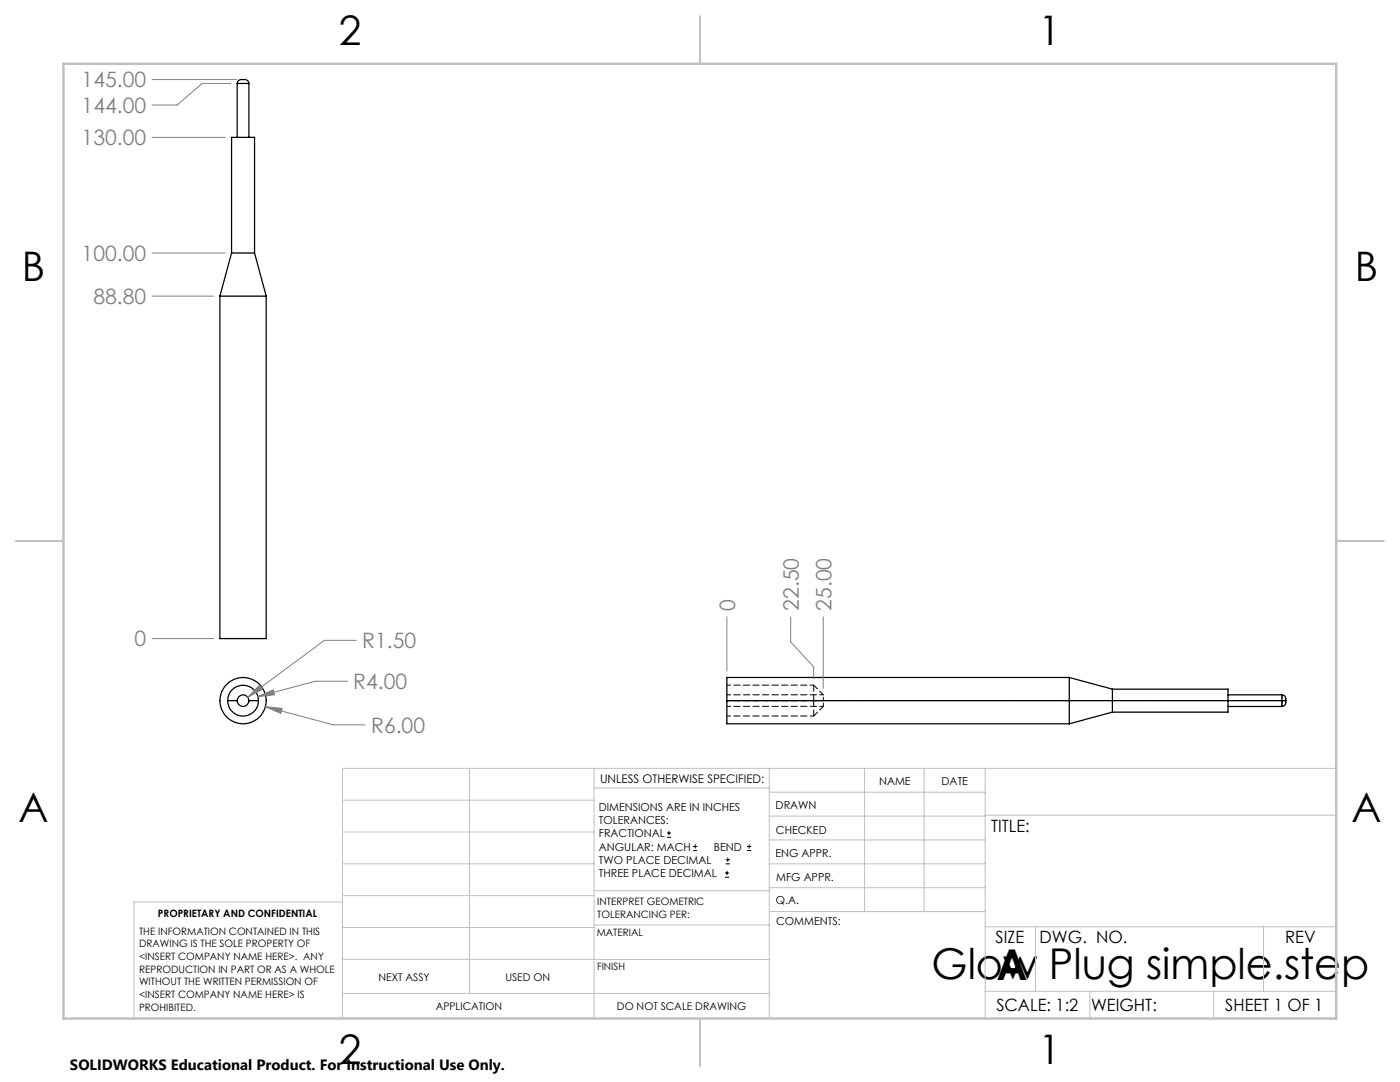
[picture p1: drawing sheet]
<svg xmlns="http://www.w3.org/2000/svg" width="279mm" height="216mm" viewBox="0 0 279 216" stroke-linecap="round" stroke-linejoin="round" font-family="sans-serif">
<g fill="none" stroke="#000" stroke-width=".25">
<path d="M47.3 16.7h2.4M47.3 16.7a1.23 1.23 0 0 1 1.6-.8 .78 .78 0 0 1 .8 .8M47.3 16.7v10.7M49.7 16.7v10.7M43.9 59.1h9.2M43.9 59.1v68.3h9.2v-68.3M46.2 50.5h4.6M46.2 50.5v-23.1h4.6v23.1M46.2 50.5l-2.3 8.6M50.8 50.5l2.3 8.6M45.4 139.8a3.1 3.1 0 0 1 3.1-3.1 3.1 3.1 0 0 1 3.1 3.1M45.4 139.8a3.1 3.1 0 0 0 3.1 3.1 3.1 3.1 0 0 0 3.1-3.1"/>
<path d="M45.4 139.8h1.9M47.3 139.8a1.16 1.16 0 0 0 1.2 1.2 1.16 1.16 0 0 0 1.2-1.2M47.3 139.8a1.16 1.16 0 0 1 1.2-1.2 1.16 1.16 0 0 1 1.2 1.2M49.7 139.8h1.9M145.1 139.8v4.6h68.3M145.1 139.8h110.7M213.4 135.2v9.2M213.4 135.2h-68.3v4.6M213.4 135.2l8.6 2.3M222 137.5v4.6M222 137.5h23.1v4.6h-23.1M245.1 138.6h10.7"/>
<path d="M255.8 138.6a.93 .93 0 0 1 .8 1.2M255.8 139.8h.8M255.8 138.6v1.2M255.8 139.8v1.2M256.6 139.8v.4a.81 .81 0 0 1-.8 .8M222 142.1l-8.6 2.3M245.1 141h10.7"/>
<circle cx="48.5" cy="139.8" r="4.6"/>
</g>
<path d="M222 139.8h-8.6" fill="none" stroke="#000" stroke-width=".2" stroke-dasharray="1.3 .6" stroke-dashoffset=".1"/>
<path d="M213.4 139.8h-68.3" fill="none" stroke="#000" stroke-width=".2" stroke-dasharray="1.3 .6" stroke-dashoffset="-.2"/>
<path d="M164.3 139.8h-1.9" fill="none" stroke="#000" stroke-width=".2" stroke-dasharray="1.3 .6" stroke-dashoffset="1"/>
<path d="M162.4 139.8v-3.1M255.9 139.8h-10.8M162.4 142.9v-3.1" fill="none" stroke="#000" stroke-width=".2" stroke-dasharray="1.3 .6"/>
<path d="M162.4 139.8h-17.3M162.4 136.7h-17.3M164.3 139.8v-1.2M255.9 138.6v1.2M255.9 139.8v1.1M145.1 142.9h17.3M164.3 140.9v-1.1" fill="none" stroke="#000" stroke-width=".2" stroke-dasharray="1.3 .6" stroke-dashoffset=".6"/>
<path d="M164.3 139.8h-19.2M164.3 138.6h-19.2M245.1 139.8h-23.1M145.1 140.9h19.2" fill="none" stroke="#000" stroke-width=".2" stroke-dasharray="1.3 .6" stroke-dashoffset=".5"/>
<path d="M256.6 139.8h-.7" fill="none" stroke="#000" stroke-width=".2" stroke-dasharray="1.3 .6" stroke-dashoffset=".4"/>
<path d="M164.3 138.6l-1.9-1.9M162.4 142.9l1.9-2" fill="none" stroke="#000" stroke-width=".2" stroke-dasharray="1.3 .6" stroke-dashoffset=".2"/>
<g fill="none" stroke="#000" stroke-width=".2">
<path d="M133.1 167.1h.8M133.1 166.2h.8M133.5 165.8v.9M138.3 169.7h.8M138.3 168.9h.8M138.7 168.5v.8M144.7 175h.8M144.7 174.2h.8M144.8 172.4h.9M144.8 171.6h.9M145.1 173.8v.8M145.2 171.1v.9"/>
<path d="M149.1 169.7h.8M149.1 168.9h.8M149.5 168.5v.8"/>
</g>
<g fill="none" stroke="#808080" stroke-width=".2">
<path d="M30.3 15.9h16.9M46.1 16.7h-5.7l-5.1 4.3h-5M30.3 27.4h14.6M30.3 59.1h12.3M30.3 50.5h14.6M30.3 127.4h12.3M51.5 139l3-1.3 .3 .9zM51.8 136.7l.6 .8-3 1.6zM69.3 135.9h-6.3l-11.5 3.1M71.1 127.8h-6.4l-15.3 11.3M145.1 123.1v10.8M157.8 123.1v5l4.6 5v2.4"/>
<path d="M164.3 123.1v14.3M53 141l3.3 .4-.3 .9zM53 141l13.5 3.6h6.4"/>
</g>
<g fill="none" stroke="#c0c0c0" stroke-width=".2">
<path d="M68.3 159.7h50.3M93.7 153.3v44.9M118.6 153.3v49.9M118.6 157.2h34.9M153.5 153.3v49.9M153.5 158.1h43.1M172.5 153.3v28.6M184.4 153.3v28.6M196.6 153.3v49.9M266.7 153.3h-198.4v49.9M68.3 178.7h50.3M68.3 172.4h50.3"/>
<path d="M68.3 166h50.3M68.3 180h-41.6v23.2M118.6 177.7h35M153.5 167.6h43.1M153.5 162.8h43.1M153.5 172.4h43.1M153.5 177.1h43.1M196.6 162.7h70.1M68.3 198.2h85.2M68.3 191.4l85.2 .1M68.3 185.1h50.3M118.6 184.6h35"/>
<path d="M153.6 181.9h43M196.6 197.8h70.1M196.6 184.9h70.1M206.7 184.9v12.9M217.5 197.8v5.4M242.2 197.8v5.4M252.2 184.9v12.9"/>
</g>
<path d="M139.7 3.2v9.5M3.1 107.9h9.6M266.7 107.9h9.5M139.7 203.2v9.6" fill="none" stroke="#c0c0c0" stroke-width=".25"/>
<path d="M12.7 12.7h254v190.5h-254z" fill="none" stroke="#c0c0c0" stroke-width=".5"/>
<path d="M53 141l3 1.3 .3-.9zM51.5 139l3.3-.4-.3-.9zM51.8 136.7l-2.4 2.4 3-1.6z" fill="#808080"/>
<g font-size="8.5">
<text x="185.9" y="195.4">Glow Plug simple.step</text>
<text x="198.9" y="195.5">A</text>
</g>
<g font-size="8.1">
<text x="67.6" y="8.9">2</text>
<text x="207.3" y="8.9">1</text>
<text x="4.4" y="56.2">B</text>
<text x="270.4" y="56.2">B</text>
<text x="3.7" y="164.1">A</text>
<text x="269.7" y="164.1">A</text>
<text x="67.6" y="212.4">2</text>
<text x="207.3" y="212.4">1</text>
</g>
<g font-size="4.2" fill="#808080">
<text x="16.3" y="17.5">145.00</text>
<text x="16.3" y="22.5">144.00</text>
<text x="16.3" y="29">130.00</text>
<text x="16.3" y="52.1">100.00</text>
<text x="18.6" y="60.7">88.80</text>
<text x="146.7" y="121.9" transform="rotate(-90 146.7 121.9)">0</text>
<text x="159.4" y="121.9" transform="rotate(-90 159.4 121.9)">22.50</text>
<text x="165.9" y="121.9" transform="rotate(-90 165.9 121.9)">25.00</text>
<text x="26.8" y="129">0</text>
<text x="72.3" y="129.3">R1.50</text>
<text x="70.5" y="137.5">R4.00</text>
<text x="74.1" y="146.2">R6.00</text>
</g>
<g font-size="3.4">
<text x="197.8" y="166">TITLE:</text>
<text x="198.7" y="188.1">SIZE</text>
<text x="207.5" y="188.1">DWG. NO.</text>
<text x="256.5" y="188.2">REV</text>
<text x="198.8" y="201.7">SCALE: 1:2</text>
<text x="217.7" y="201.8">WEIGHT:</text>
<text x="244.5" y="201.7">SHEET 1 OF 1</text>
</g>
<text font-size="3" x="14" y="213.5">SOLIDWORKS Educational Product. For Instructional Use Only.</text>
<text font-size="2.4" x="119.8" y="156.2">UNLESS OTHERWISE SPECIFIED:</text>
<g font-size="2.2">
<text x="119.5" y="161.8">DIMENSIONS ARE IN INCHES</text>
<text x="154.8" y="161.4">DRAWN</text>
<text x="175.4" y="156.6">NAME</text>
<text x="187.9" y="156.7">DATE</text>
<text x="119.5" y="164.4">TOLERANCES:</text>
<text x="119.5" y="167.1">FRACTIONAL</text>
<text x="154.9" y="166.3">CHECKED</text>
<text x="119.5" y="169.7">ANGULAR: MACH</text>
<text x="119.5" y="172.4">TWO PLACE DECIMAL</text>
<text x="142.5" y="169.7">BEND</text>
<text x="154.8" y="171">ENG APPR.</text>
<text x="119.5" y="175">THREE PLACE DECIMAL</text>
<text x="154.9" y="175.7">MFG APPR.</text>
<text x="154.9" y="180.4">Q.A.</text>
<text x="154.9" y="184.6">COMMENTS:</text>
</g>
<g font-size="2.1">
<text x="75.5" y="195.7">NEXT ASSY</text>
<text x="100.9" y="195.7">USED ON</text>
<text x="86.9" y="201.5">APPLICATION</text>
<text x="123.1" y="201.6">DO NOT SCALE DRAWING</text>
</g>
<g font-size="2">
<text x="31.5" y="182.9">PROPRIETARY AND CONFIDENTIAL</text>
<text x="119.2" y="180.6">INTERPRET GEOMETRIC</text>
<text x="119.2" y="183.1">TOLERANCING PER:</text>
<text x="27.8" y="186.5">THE INFORMATION CONTAINED IN THIS</text>
<text x="27.8" y="189">DRAWING IS THE SOLE PROPERTY OF</text>
<text x="27.8" y="191.6">&lt;INSERT COMPANY NAME HERE&gt;. ANY</text>
<text x="119.1" y="186.7">MATERIAL</text>
<text x="27.8" y="194.1">REPRODUCTION IN PART OR AS A WHOLE</text>
<text x="27.8" y="196.6">WITHOUT THE WRITTEN PERMISSION OF</text>
<text x="119.1" y="193.5">FINISH</text>
<text x="27.8" y="199.1">&lt;INSERT COMPANY NAME HERE&gt; IS</text>
<text x="27.8" y="201.7">PROHIBITED.</text>
</g>
</svg>
